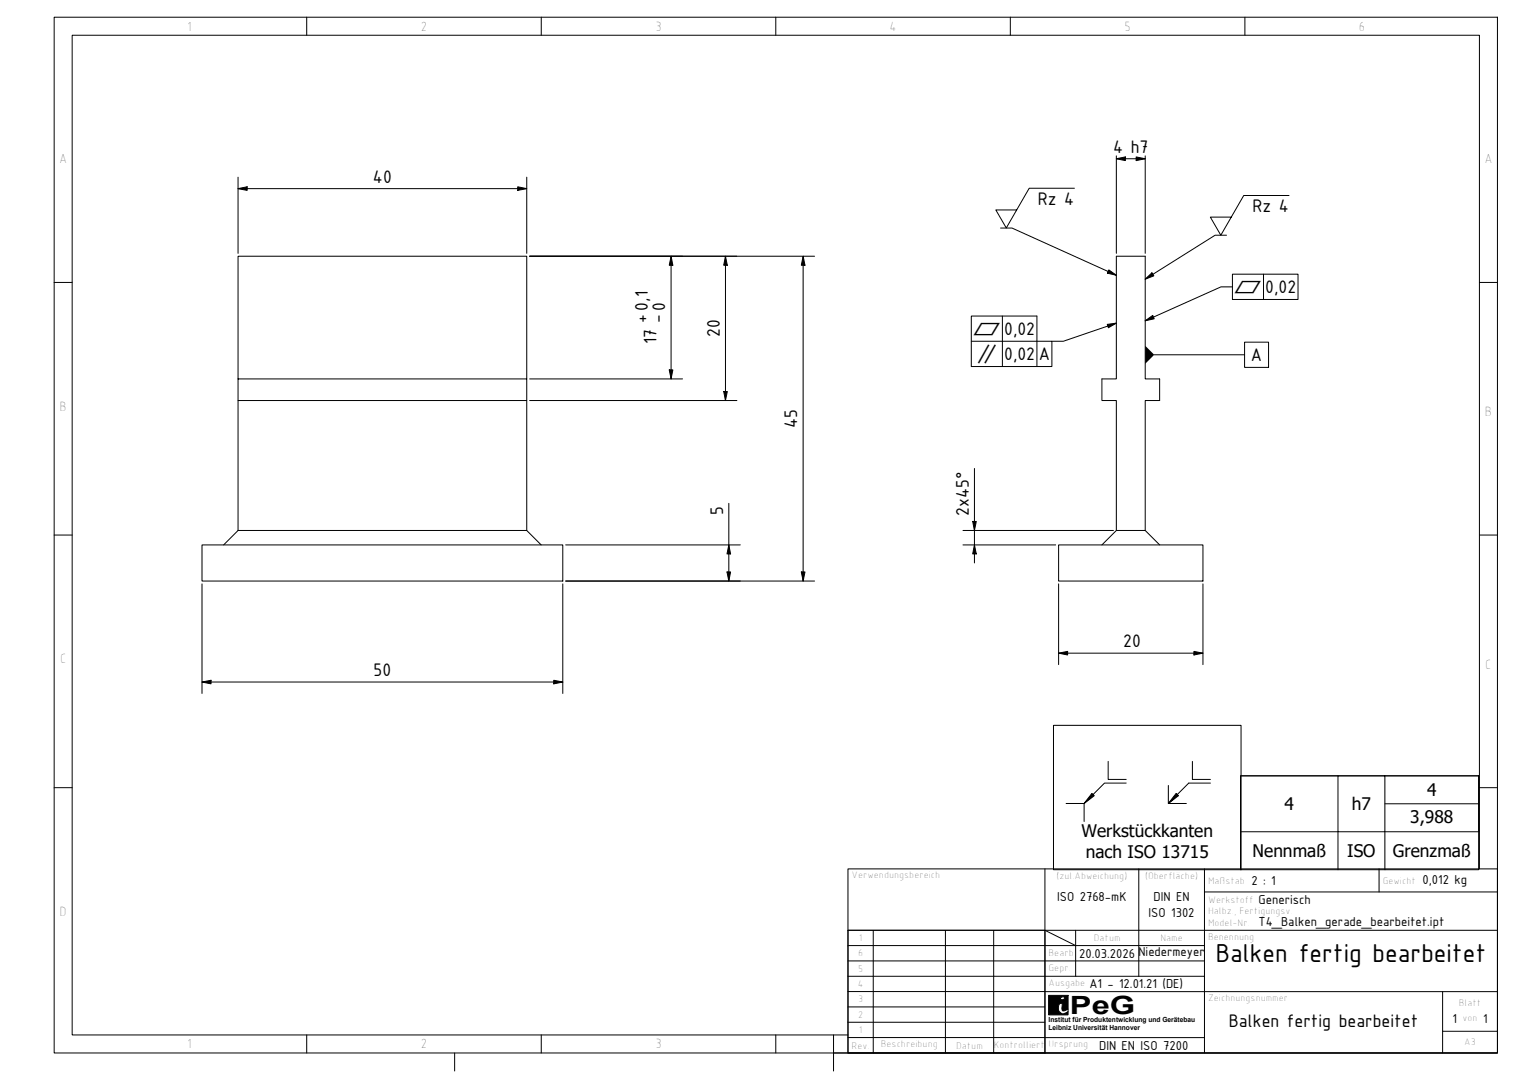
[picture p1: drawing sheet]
<svg xmlns="http://www.w3.org/2000/svg" width="420mm" height="297mm" viewBox="0 0 420 297" stroke-linecap="round" stroke-linejoin="round" font-family="sans-serif">
<!-- layer: Sichtbar (ISO) -->
<path d="M309.4 71h8v34h4v6h-4v36h-8v-36h-4v-6h4zM66 105h80v-34h-80v40h80v-6M66 111v36M146 111v36h-80M56 151h100v10h-100zM66 147l-4 4M146 147l4 4M293.4 151h40v10h-40zM309.4 147l-4 4M317.4 147l4 4" fill="none" stroke="#000" stroke-width=".28"/>
<!-- layer: Schraffur (ISO) -->
<g fill="#000">
<path d="M302.6 219.8l.3 .4-2.4 2.4zM302.9 220.2l.4 .3-2.8 2.1zM326 219.8l.3 .4-2.5 2.4zM323.8 222.6l2.5-2.4 .3 .3z"/>
<path d="M293.9 276.5a.56 .56 0 0 1 .7-.4 .56 .56 0 0 1 .4 .6 .63 .63 0 0 1-.6 .4 .63 .63 0 0 1-.5-.5zM290.6 275.8h5.4v3.8l-.9 .5a.62 .62 0 0 1-.8-.2 .62 .62 0 0 1 0-.8l.1-.6a.51 .51 0 0 0-.5-.5 .51 .51 0 0 0-.5 .6 1.54 1.54 0 0 0 .1 1.6 1.54 1.54 0 0 0 1.5 .6l1-.5v.9h-5.4z" fill-rule="evenodd"/>
</g>
<!-- layer: 20_drawing_frame -->
<g fill="none" stroke="#000" stroke-width=".28">
<path d="M15 4.8h400v287h-400zM85 4.8v5M150 4.8v5M215 4.8v5M280 4.8v5M345 4.8v5M15 78.3h5M410 78.3h5M15 148.3h5M410 148.3h5M15 218.3h5M410 218.3h5"/>
<path d="M410 240.8v-231h-390v277h215M85 286.8v5M126 291.8v5M150 286.8v5M215 286.8v5M231 286.8v10M231 291.8h184"/>
</g>
<!-- layer: Titel (ISO) -->
<g fill="none" stroke="#000" stroke-width=".28">
<path d="M235 240.8h180v51h-180zM235 257.8h180M289.6 257.8l8.5 4.2M289.6 240.8v51M298.1 257.8v12.7M315.6 240.8v29.7M333.8 247.1h81.2M333.8 240.8v51M382.2 240.8v6.3M289.6 270.5h44.2M289.6 266.3h44.2M289.6 262h44.2"/>
<path d="M289.6 274.8h125.4M290.6 275.8h5.4v5.4h-5.4zM294.1 276.4l.8-.1 .2 .2-.2 .4-.9 .1-.2-.3zM296 279.6l-.9 .5-.6-.1-.2-.6 .1-1.2-.4-.2a1.56 1.56 0 0 0-.4 2.4 1.56 1.56 0 0 0 2.4-.1M399.8 274.8v17M289.6 287.5h44.2M399.8 285.8h15.2"/>
</g>
<!-- layer: Symbol (ISO) -->
<g fill="none" stroke="#000" stroke-width=".28">
<path d="M297.8 52.2h-12.6l-6.3 11-2.9-5h5.8M357.3 54.2h-12.6l-6.4 11-2.9-5h5.8M277.3 63.2h3.2l28.9 13.1M307.3 74.8l2.1 1.5-2.5-.6zM317.4 77.4l1.9-1.8 .5 .8zM339.9 65.2h-3.1l-19.4 12.2M341.6 79.5h-3.2l-21 9.4M341.6 76h18.1v7h-18.1zM350.2 76v7M269.2 94.6h22.3v7h-22.3v-14h18.2v14M277.8 87.6v14M306.9 89.9l2.5-.4-2.2 1.3z"/>
<path d="M309.4 89.5l-14.7 5.1h-3.2M317.4 88.9l2.1-1.5 .4 .9zM319.9 98.3h25M344.9 94.8h6.7v7h-6.7zM242 257.8v34M262 257.8v34M275.4 257.8v34M235 262h54.6M235 266.3h54.6M235 270.5h54.6M235 274.8h54.6M235 279h54.6"/>
<path d="M235 287.5v4.3h54.6v-34h-54.6v29.7h54.6M235 283.3h54.6"/>
</g>
<g fill="none" stroke="#000" stroke-width=".28">
<path d="M66 52.3l2.5-.5v1zM66 52.3h80M66 49.1v21.1M143.5 51.8l2.5 .5-2.5 .5zM146 49.1v21.1M309.4 44l2.5-.5v1zM309.4 44h8M309.4 43.2v27M314.9 43.5l2.5 .5-2.5 .5zM317.4 43.2v27M146.8 71h79M186 71l.5 2.5h-1z"/>
<path d="M186 71v34M201.1 71l.5 2.5h-1zM201.1 71v40M222.6 71l.5 2.5h-1zM222.6 71v90M146.8 105h42.4M146.8 111h57.4M185.5 102.5h1l-.5 2.5zM200.6 108.5h1l-.5 2.5zM202 139.5v21.5M270.1 129.8v26.2M156.8 151h48.4"/>
<path d="M201.5 158.5h1l-.5 2.5zM202 151l.5 2.5h-1zM222.1 158.5h1l-.5 2.5zM266.9 151h25.7M266.9 147h41.7M269.6 144.5h1l-.5 2.5zM270.1 151l.5 2.5h-1zM56 161.8v30.4M156 161.8v30.4M156.8 161h69M293.4 161.8v22.4M333.4 161.8v22.4"/>
<path d="M56 189l2.5-.5v1zM56 189h100M153.5 188.5l2.5 .5-2.5 .5zM293.4 181l2.5-.5v1zM293.4 181h40M330.9 180.5l2.5 .5-2.5 .5z"/>
</g>
<g fill="#000">
<path d="M66 52.3l2.5-.5v1z" fill-rule="evenodd"/>
<path d="M143.5 51.8l2.5 .5-2.5 .5z" fill-rule="evenodd"/>
<path d="M309.4 44l2.5-.5v1z" fill-rule="evenodd"/>
<path d="M314.9 43.5l2.5 .5-2.5 .5z" fill-rule="evenodd"/>
<path d="M186 71l.5 2.5h-1z" fill-rule="evenodd"/>
<path d="M201.1 71l.5 2.5h-1z" fill-rule="evenodd"/>
<path d="M222.6 71l.5 2.5h-1z" fill-rule="evenodd"/>
<path d="M185.5 102.5h1l-.5 2.5z" fill-rule="evenodd"/>
<path d="M200.6 108.5h1l-.5 2.5z" fill-rule="evenodd"/>
<path d="M201.5 158.5h1l-.5 2.5z" fill-rule="evenodd"/>
<path d="M202 151l.5 2.5h-1z" fill-rule="evenodd"/>
<path d="M222.1 158.5h1l-.5 2.5z" fill-rule="evenodd"/>
<path d="M269.6 144.5h1l-.5 2.5z" fill-rule="evenodd"/>
<path d="M270.1 151l.5 2.5h-1z" fill-rule="evenodd"/>
<path d="M56 189l2.5-.5v1z" fill-rule="evenodd"/>
<path d="M153.5 188.5l2.5 .5-2.5 .5z" fill-rule="evenodd"/>
<path d="M293.4 181l2.5-.5v1z" fill-rule="evenodd"/>
<path d="M330.9 180.5l2.5 .5-2.5 .5z" fill-rule="evenodd"/>
</g>
<!-- layer: Symbol (ISO) -->
<g fill="#000">
<path d="M307.3 74.8l2.1 1.5-2.5-.6z" fill-rule="evenodd"/>
<path d="M317.4 77.4l1.9-1.8 .5 .8z" fill-rule="evenodd"/>
<path d="M306.9 89.9l2.5-.4-2.2 1.3z" fill-rule="evenodd"/>
<path d="M317.4 88.9l2.1-1.5 .4 .9z" fill-rule="evenodd"/>
<path d="M317.4 95.8l2.5 2.5-2.5 2.5z" fill-rule="evenodd"/>
</g>
<!-- layer: Skizziergeometrie (ISO) -->
<path d="M292 201h52v40h-52zM307.1 211v5h5M312.1 217h-6l-5.6 5.6 2.8-2.1-.7-.7-2.1 2.8v5M323.8 217.6v5h5M330.5 211v5h5M335.5 217h-6l-5.7 5.6 2.8-2.1-.6-.7-2.2 2.8M343.8 215h66v26h-66zM370.8 215h13v15.5h-13zM370.8 215h-27v15.5h27v10.5M383.8 215h26v7.7M295.5 222.6h5M383.8 222.7h26v7.8h-26v10.5" fill="none" stroke="#000" stroke-width=".28"/>
<text font-size="7.7" x="336.9" y="266.5">Balken fertig bearbeitet</text>
<text font-size="7" x="296.5" y="280.9">PeG</text>
<g font-size="5.4">
<text x="308.5" y="42.4">4 h7</text>
<text x="103.4" y="50.7">40</text>
<text x="287.6" y="56.9">Rz 4</text>
<text x="347.1" y="58.9">Rz 4</text>
<text x="350.7" y="81.2">0,02</text>
<text x="179.4" y="89.4" transform="rotate(-90 179.4 89.4)">+0,1</text>
<text x="183.7" y="89.4" transform="rotate(-90 183.7 89.4)">-0</text>
<text x="182" y="95.3" transform="rotate(-90 182 95.3)">17</text>
<text x="199.5" y="93.4" transform="rotate(-90 199.5 93.4)">20</text>
<text x="278.3" y="92.8">0,02</text>
<text x="278.3" y="99.8">0,02</text>
<text x="287.9" y="99.8">A</text>
<text x="346.7" y="100.1">A</text>
<text x="221" y="118.6" transform="rotate(-90 221 118.6)">45</text>
<text x="200.4" y="142.7" transform="rotate(-90 200.4 142.7)">5</text>
<text x="268.5" y="142.8" transform="rotate(-90 268.5 142.8)">2x45°</text>
<text x="311.3" y="179.4">20</text>
<text x="103.5" y="187.4">50</text>
<text x="340.6" y="284.5">Balken fertig bearbeitet</text>
</g>
<g font-size="4.8">
<text x="395.5" y="220.6">4</text>
<text x="356" y="224.5">4</text>
<text x="374.7" y="224.6">h7</text>
<text x="390.8" y="228">3,988</text>
<text x="299.7" y="232">Werkstückkanten</text>
<text x="300.9" y="237.7">nach ISO 13715</text>
<text x="347.2" y="237.5">Nennmaß</text>
<text x="373.4" y="237.5">ISO</text>
<text x="386.1" y="237.5">Grenzmaß</text>
</g>
<g font-size="4.6">
<text x="342.1" y="81.2">⏥</text>
<text x="269.7" y="92.8">⏥</text>
<text x="270.7" y="100.7">∥</text>
</g>
<g font-size="3.9">
<text x="51.9" y="8.5">1</text>
<text x="116.6" y="8.5">2</text>
<text x="181.6" y="8.5">3</text>
<text x="246.5" y="8.5">4</text>
<text x="311.6" y="8.5">5</text>
<text x="376.6" y="8.5">6</text>
<text x="16.4" y="45.3">A</text>
<text x="411.4" y="45.3">A</text>
<text x="16.5" y="113.8">B</text>
<text x="411.5" y="115.3">B</text>
<text x="16.6" y="183.8">C</text>
<text x="411.6" y="185.3">C</text>
<text x="346.8" y="245.2">2 : 1</text>
<text x="394.2" y="244.8">0,012 kg</text>
<text x="293" y="249.6">ISO 2768-mK</text>
<text x="319.7" y="249.6">DIN EN</text>
<text x="348.8" y="250.5">Generisch</text>
<text x="16.5" y="253.8">D</text>
<text x="318.3" y="254">ISO 1302</text>
<text x="348.8" y="256.6">T4_Balken_gerade_bearbeitet.ipt</text>
<text x="299.1" y="265.4">20.03.2026 Niedermeyer</text>
<text x="301.9" y="273.9">A1 - 12.01.21 (DE)</text>
<text x="402.5" y="283.5">1</text>
<text x="411" y="283.5">1</text>
<text x="51.9" y="290.5">1</text>
<text x="116.6" y="290.5">2</text>
<text x="181.6" y="290.5">3</text>
<text x="304.6" y="290.9">DIN EN ISO 7200</text>
</g>
<g font-size="2.8">
<text x="236" y="243.4">Verwendungsbereich</text>
<text x="292.8" y="243.5">(zul.Abweichung)</text>
<text x="317.4" y="243.7">(Oberfläche)</text>
<text x="334.8" y="244.9">Maßstab</text>
<text x="383.2" y="244.9">Gewicht</text>
<text x="334.8" y="250.1">Werkstoff</text>
<text x="334.8" y="253.3">Halbz., Fertigungsv.</text>
<text x="334.8" y="256.6">Model-Nr.</text>
<text x="238" y="260.8">1</text>
<text x="303.2" y="260.8">Datum</text>
<text x="321.6" y="260.8">Name</text>
<text x="334.8" y="260.4">Benennung</text>
<text x="237.8" y="265">6</text>
<text x="237.8" y="269.3">5</text>
<text x="290.6" y="265">Bearb</text>
<text x="290.6" y="269">Gepr.</text>
<text x="237.7" y="273.5">4</text>
<text x="290.6" y="273.2">Ausgabe</text>
<text x="237.8" y="277.8">3</text>
<text x="334.8" y="277.4">Zeichnungsnummer</text>
<text x="404.3" y="278.7">Blatt</text>
<text x="237.8" y="282">2</text>
<text x="238" y="286.3">1</text>
<text x="405.3" y="282.9">von</text>
<text x="236" y="290.5">Rev.</text>
<text x="244.1" y="290.2">Beschreibung</text>
<text x="265" y="290.5">Datum</text>
<text x="275.4" y="290.5">Kontrolliert</text>
<text x="290.6" y="290.2">Ursprung</text>
<text x="405.8" y="289.7">A3</text>
</g>
<g font-size="1.9">
<text x="290.6" y="283.3">Institut für Produktentwicklung und Gerätebau</text>
<text x="290.6" y="285.5">Leibniz Universität Hannover</text>
</g>
</svg>
